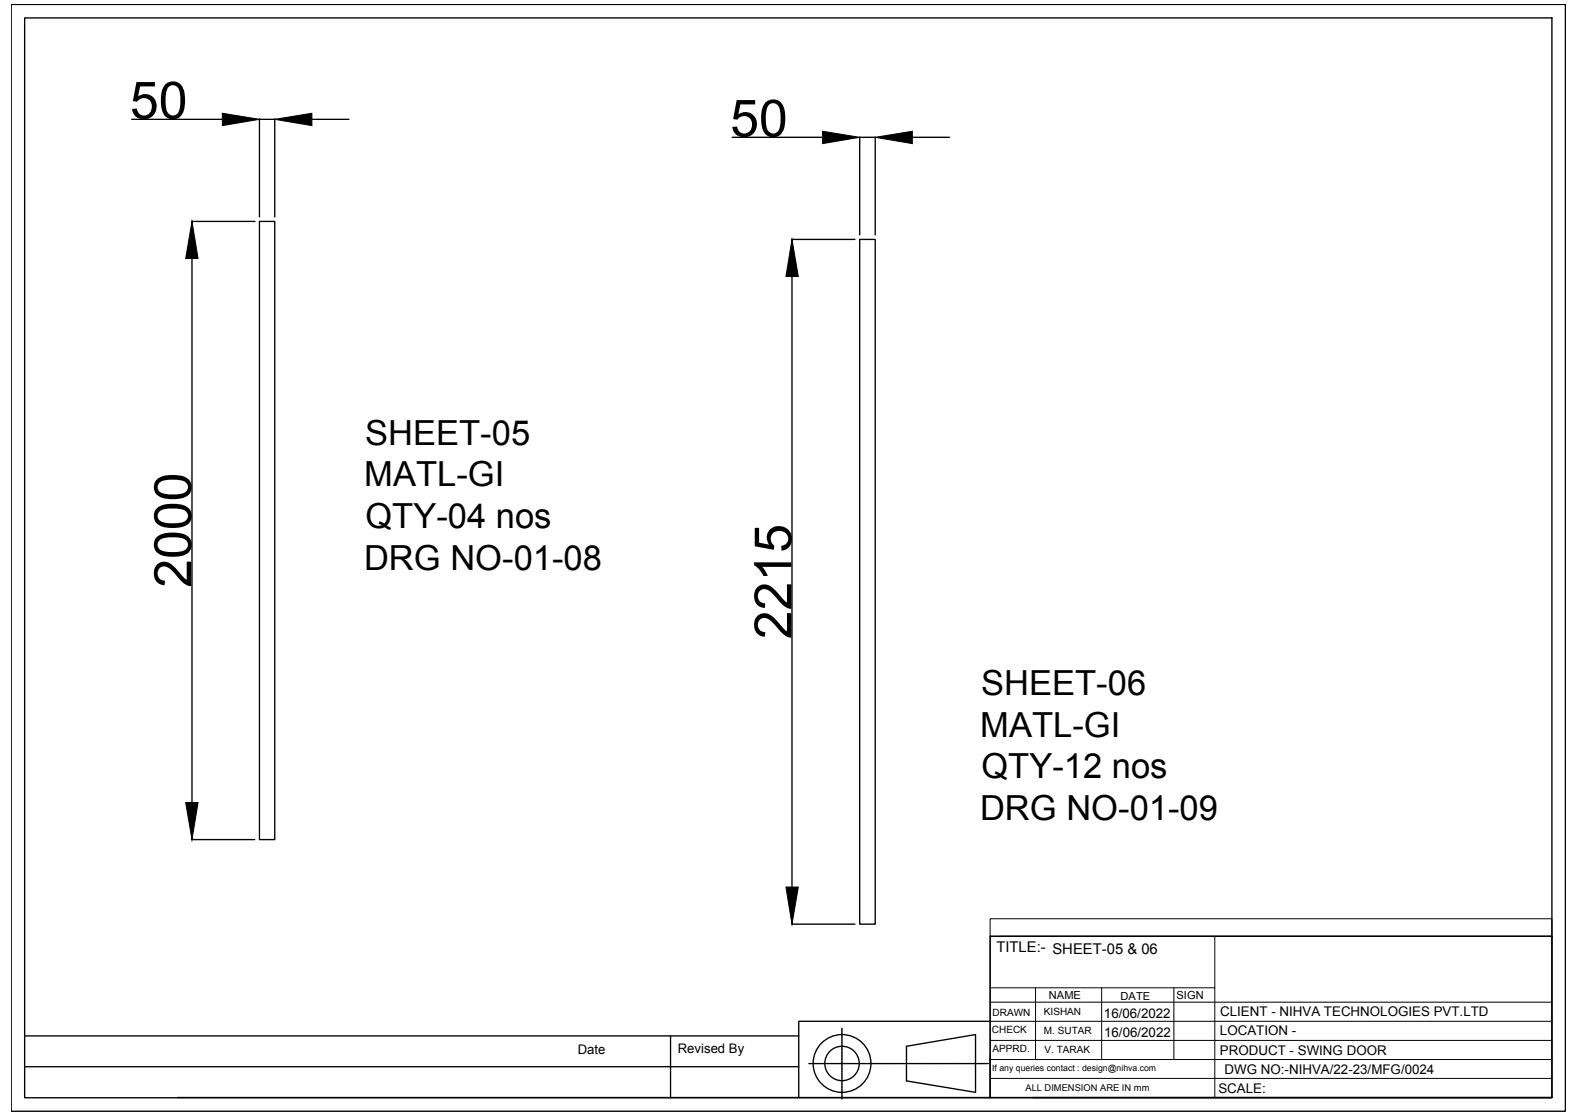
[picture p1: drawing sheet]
<svg xmlns="http://www.w3.org/2000/svg" width="297mm" height="210mm" viewBox="0 0 297 210" stroke-linecap="round" stroke-linejoin="round" font-family="sans-serif">
<!-- layer: 0 -->
<g fill="none" stroke="#000" stroke-width=".25">
<path d="M2.1 .8h292.6v208.4h-292.6zM4.6 3.4h287.5v203.3h-287.5zM24.8 22.5h17.1M48.8 22.4v18.4M48.8 22.5h2.9M51.7 22.4v18.4M58.7 22.5h7M137.8 25.9h17M161.8 25.8v18.4M161.8 25.9h2.9M164.7 25.8v18.4M171.7 25.9h7"/>
<path d="M36.1 41.7h11.9M36.1 48.7v102.4M48.8 41.7h2.9v116.4h-2.9zM149 45.1h11.9M149.1 52.1v114.9M161.8 45.1h2.9v128.9h-2.9zM36.1 158.1h11.8M149 174h11.9M186.4 176.3h105.7v30.3h-105.7zM4.6 195h145.8M126.2 195v11.7M158.5 193.6v.3"/>
<path d="M158.5 194h.1M158.5 194.1v.4M158.5 194.5v.1M158.5 194.7v.4M158.5 195.1v.1M158.5 195.3v.4M158.5 195.7v.1M158.5 195.9v.3M158.5 196.3v.1M158.5 196.5v.3M158.5 196.9v.1M158.5 197.1v.3"/>
<path d="M158.5 197.5v.5M158.5 198.1v.5M158.5 198.7v.5M158.5 199.3v.5M158.5 199.9v.5M170.6 197l13-2.2v10.8l-13-2.1zM186.4 192.3h-36v14.3h-117M4.6 200.8h145.8M150.4 206.6h36M152.3 200.2h.2M152.6 200.2h.5M153.1 200.2h.6"/>
<path d="M153.7 200.2h.1M153.9 200.2h.3M154.3 200.2h.1M154.5 200.2h.3M154.9 200.2h.1M155.1 200.2h.3M155.5 200.2h.1M155.6 200.2h.4M156.1 200.2h.1M156.2 200.2h.4M156.7 200.2h.1M156.8 200.2h.4"/>
<path d="M157.3 200.2h.1M157.4 200.2h.5M158 200.2h.5M158.5 200.5v.5M158.5 201.1v.5M158.5 201.7h.1M158.5 201.8v.4M158.5 202.3h.1M158.5 202.4v.4M158.5 202.8v.1M158.5 203v.4M158.5 203.4v.1"/>
<path d="M158.5 203.6v.3M158.5 204v.1M158.5 204.2v.3M158.5 204.6v.1M158.5 204.8v.3M158.5 205.2v.1M158.5 205.3v.6M158.5 205.9v.5M158.5 206.5v.4M158.6 200.2h.5M159.2 200.2h.5M159.8 200.2h.5"/>
<path d="M160.4 200.2h.5M161 200.2h.5M161.6 200.2h.3M162 200.2h.1M162.2 200.2h.3M162.6 200.2h.1M162.8 200.2h.3M163.2 200.2h.1M163.4 200.2h.3M163.8 200.2h.1M163.9 200.2h.4M164.4 200.2h.1"/>
<path d="M164.5 200.2h.4M165 200.2h.1M165.1 200.2h.4M165.6 200.2h.5M166.1 200.2h.6M166.7 200.2h.5M167.3 200.2h.5M167.9 200.2h.5M168.5 200.2h.5M169.1 200.2h.5M169.7 200.2h.1M169.8 200.2h.4"/>
<path d="M170.3 200.2h.1M170.4 200.2h.4M170.9 200.2h.1M171 200.2h.4M171.5 200.2h.1M171.6 200.2h.4M172.1 200.2h.1M172.2 200.2h.4M172.7 200.2h.1M172.8 200.2h.4M173.3 200.2h.1M173.4 200.2h.5"/>
<path d="M174 200.2h.5M174.6 200.2h.5M175.2 200.2h.5M175.8 200.2h.5M176.3 200.2h.6M176.9 200.2h.5M177.5 200.2h.4M178 200.2h.1M178.1 200.2h.4M178.5 200.2h.1M178.7 200.2h.4M179.1 200.2h.1"/>
<path d="M179.3 200.2h.3M179.7 200.2h.1M179.9 200.2h.3M180.3 200.2h.1M180.5 200.2h.3M180.9 200.2h.1M181.1 200.2h.3M181.5 200.2h.5M182.1 200.2h.5M182.7 200.2h.5M183.3 200.2h.5M183.9 200.2h.5"/>
<path d="M184.5 200.2h.5M185.1 200.2h.5M185.7 200.2h.1M185.8 200.2h.2M194.3 206.6h97.8"/>
<circle cx="158.5" cy="200.2" r="5.4"/>
<circle cx="158.5" cy="200.2" r="3.2"/>
</g>
<path d="M41.9 21.3l6.9 1.2-6.9 1.2zM51.7 22.5l7-1.2v2.4zM154.8 24.7l7 1.2-7 1.1zM164.7 25.9l7-1.2v2.3zM36.1 41.7l1.2 7h-2.3zM149.1 45.1l1.2 7h-2.4zM35 151.1h2.3l-1.2 7zM147.9 167h2.4l-1.2 7z" fill="#000" stroke="#000" stroke-width=".19"/>
<g fill="none" stroke="#000" stroke-width=".19">
<path d="M186.4 173h105.7v3.3h-105.7zM186.4 176.3v30.3M188.2 176.3h103.9M228.7 176.3v30.3M186.4 199.5h105.7M186.4 195.9h105.7M186.4 192.3h105.7M186.4 188.7h105.7M186.4 186h42.3M194.9 186v13.5M207.4 186v13.5M221 186v13.5"/>
<path d="M186.4 203h105.7"/>
</g>
<g font-size="9.8">
<text x="24.5" y="22.3">50</text>
<text x="137.4" y="25.7">50</text>
<text x="36" y="110.6" transform="rotate(-90 36 110.6)">2000</text>
<text x="149" y="120.3" transform="rotate(-90 149 120.3)">2215</text>
</g>
<g font-size="6.5">
<text x="68.7" y="83.7">SHEET-05</text>
<text x="68.6" y="91.5">MATL-GI</text>
<text x="68.8" y="99.4">QTY-04 nos</text>
<text x="68.5" y="107.2">DRG NO-01-08</text>
<text x="184.7" y="130.8">SHEET-06</text>
<text x="184.5" y="138.7">MATL-GI</text>
<text x="184.7" y="146.5">QTY-12 nos</text>
<text x="184.5" y="154.3">DRG NO-01-09</text>
</g>
<text font-size="2.8" x="187.6" y="179.2">TITLE:- SHEET-05 &amp; 06</text>
<g font-size="2.5">
<text x="207.8" y="191.6">16/06/2022</text>
<text x="229.7" y="191.3">CLIENT - NIHVA TECHNOLOGIES PVT.LTD</text>
<text x="207.8" y="195.2">16/06/2022</text>
<text x="229.6" y="194.9">LOCATION -</text>
<text x="108.7" y="198.5">Date</text>
<text x="127.6" y="198.2">Revised By</text>
<text x="229.6" y="198.5">PRODUCT - SWING DOOR</text>
<text x="230.5" y="202.1">DWG NO:-NIHVA/22-23/MFG/0024</text>
<text x="229.3" y="205.7">SCALE:</text>
</g>
<g font-size="2.1">
<text x="197.4" y="188.1">NAME</text>
<text x="210.9" y="188.2">DATE</text>
<text x="221.5" y="188">SIGN</text>
</g>
<g font-size="1.9">
<text x="186.8" y="191.2">DRAWN</text>
<text x="196.5" y="191.1">KISHAN</text>
<text x="186.7" y="194.4">CHECK</text>
<text x="186.8" y="198">APPRD.</text>
<text x="196.5" y="194.7">M. SUTAR</text>
<text x="196.6" y="198.3">V. TARAK</text>
</g>
<text font-size="1.8" x="193" y="205.4">ALL DIMENSION ARE IN mm</text>
<text font-size="1.6" x="186.8" y="201.7">If any queries contact : design@nihva.com</text>
</svg>
